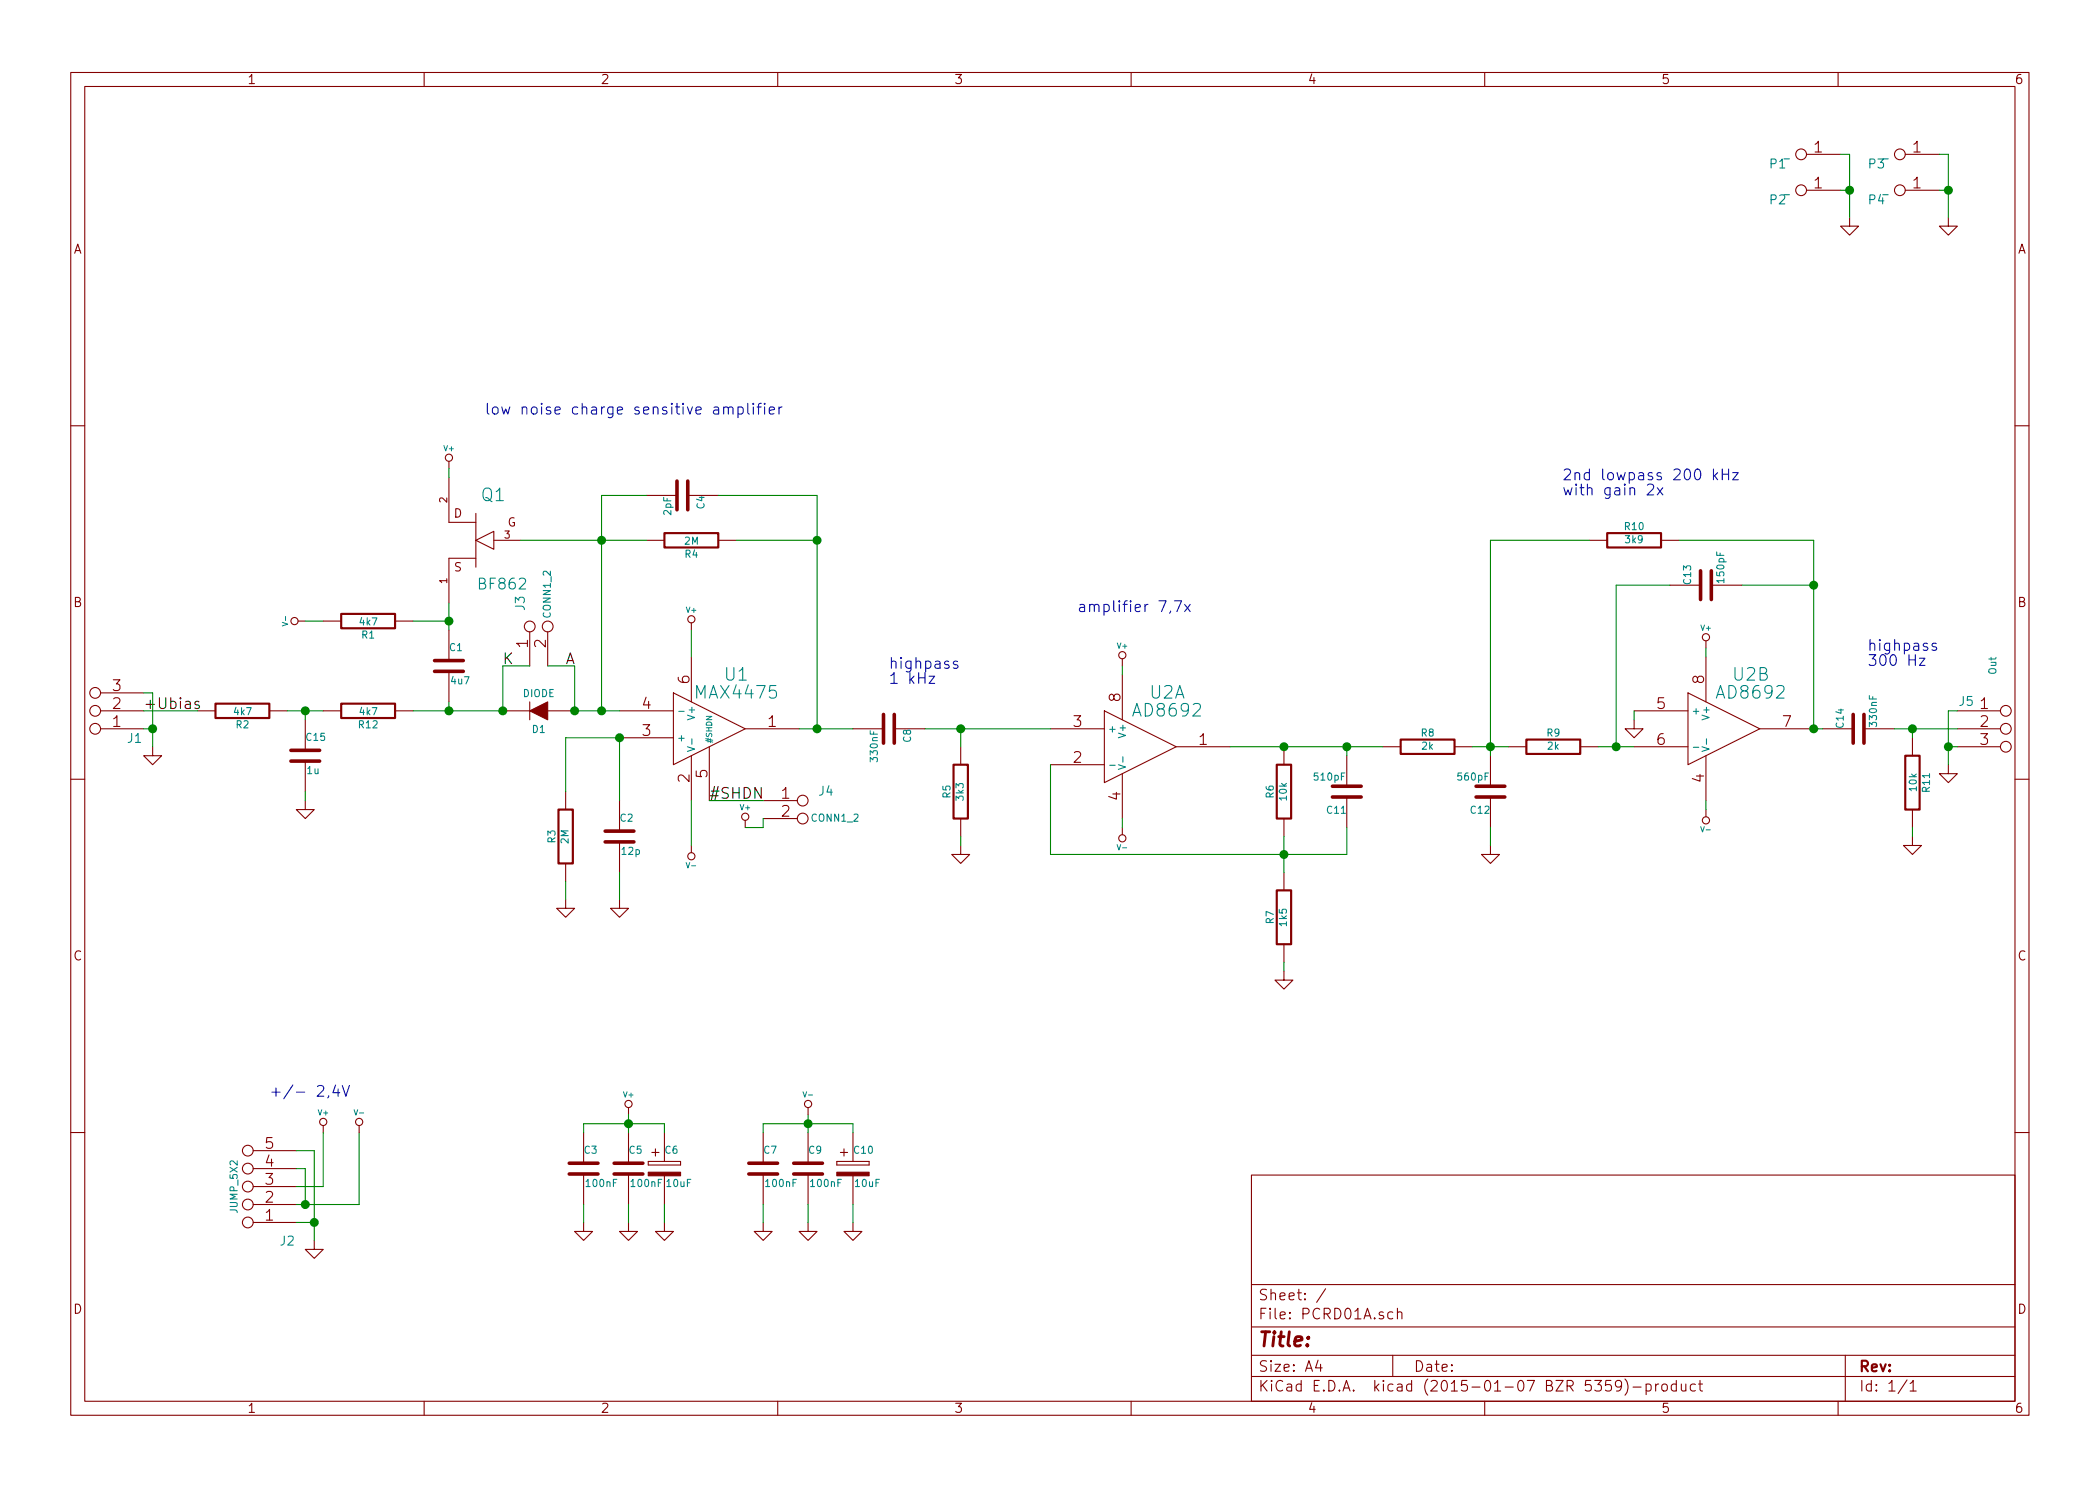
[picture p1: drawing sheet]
EESchema Schematic File Version 2
LIBS:power
LIBS:PCRD01A-cache
EELAYER 25 0
EELAYER END
$Descr A4 11693 8268
encoding utf-8
Sheet 1 1
Title ""
Date ""
Rev ""
Comp ""
Comment1 ""
Comment2 ""
Comment3 ""
Comment4 ""
$EndDescr
$Comp
L R R1
U 1 1
P 2050 3450
F 0 "R1" V 2130 3450 40  0000 C CNN
F 1 "4k7" V 2057 3451 40  0000 C CNN
F 2 "Mlab_R:SMD-0805" V 1980 3450 30  0001 C CNN
F 3 "" H 2050 3450 30  0000 C CNN
	1    2050 3450
	0    1    1    0   
$EndComp
$Comp
L R R2
U 1 1
P 1350 3950
F 0 "R2" V 1430 3950 40  0000 C CNN
F 1 "4k7" V 1357 3951 40  0000 C CNN
F 2 "Mlab_R:SMD-0805" V 1280 3950 30  0001 C CNN
F 3 "" H 1350 3950 30  0000 C CNN
	1    1350 3950
	0    1    1    0   
$EndComp
$Comp
L C C1
U 1 1
P 2500 3700
F 0 "C1" H 2500 3800 40  0000 L CNN
F 1 "4u7" H 2506 3615 40  0000 L CNN
F 2 "Mlab_R:SMD-0805" H 2538 3550 30  0001 C CNN
F 3 "" H 2500 3700 60  0000 C CNN
	1    2500 3700
	1    0    0    -1  
$EndComp
$Comp
L MAX4475 U1
U 1 1
P 3950 4050
F 0 "U1" H 4100 4350 70  0000 C CNN
F 1 "MAX4475" H 4100 4250 70  0000 C CNN
F 2 "MLAB_IO:SOT-23-6" H 3950 4050 60  0001 C CNN
F 3 "" H 3950 4050 60  0000 C CNN
	1    3950 4050
	1    0    0    -1  
$EndComp
$Comp
L AD8692 U2
U 1 1
P 6350 4150
F 0 "U2" H 6500 4450 70  0000 C CNN
F 1 "AD8692" H 6500 4350 70  0000 C CNN
F 2 "SMD_Packages:SOIC-8-N" H 6350 4150 60  0001 C CNN
F 3 "" H 6350 4150 60  0000 C CNN
	1    6350 4150
	1    0    0    -1  
$EndComp
$Comp
L DIODE D1
U 1 1
P 3000 3950
F 0 "D1" H 3000 4050 40  0000 C CNN
F 1 "DIODE" H 3000 3850 40  0000 C CNN
F 2 "" H 3000 3950 60  0001 C CNN
F 3 "" H 3000 3950 60  0000 C CNN
	1    3000 3950
	-1   0    0    1   
$EndComp
$Comp
L JFET_N Q1
U 1 1
P 2650 3000
F 0 "Q1" H 2553 3250 70  0000 C CNN
F 1 "BF862" H 2503 2753 60  0000 C CNN
F 2 "MLAB_IO:SOT-23" H 2650 3000 60  0001 C CNN
F 3 "" H 2650 3000 60  0000 C CNN
	1    2650 3000
	-1   0    0    -1  
$EndComp
$Comp
L R R4
U 1 1
P 3850 3000
F 0 "R4" V 3930 3000 40  0000 C CNN
F 1 "2M" V 3857 3001 40  0000 C CNN
F 2 "Mlab_R:SMD-0805" V 3780 3000 30  0001 C CNN
F 3 "" H 3850 3000 30  0000 C CNN
	1    3850 3000
	0    1    1    0   
$EndComp
$Comp
L C C4
U 1 1
P 3800 2750
F 0 "C4" H 3800 2850 40  0000 L CNN
F 1 "2pF" H 3806 2665 40  0000 L CNN
F 2 "Mlab_R:SMD-0805" H 3838 2600 30  0001 C CNN
F 3 "" H 3800 2750 60  0000 C CNN
	1    3800 2750
	0    1    1    0   
$EndComp
$Comp
L C C8
U 1 1
P 4950 4050
F 0 "C8" H 4950 4150 40  0000 L CNN
F 1 "330nF" H 4956 3965 40  0000 L CNN
F 2 "Mlab_R:SMD-0805" H 4988 3900 30  0001 C CNN
F 3 "" H 4950 4050 60  0000 C CNN
	1    4950 4050
	0    1    1    0   
$EndComp
$Comp
L R R5
U 1 1
P 5350 4400
F 0 "R5" V 5430 4400 40  0000 C CNN
F 1 "3k3" V 5357 4401 40  0000 C CNN
F 2 "Mlab_R:SMD-0805" V 5280 4400 30  0001 C CNN
F 3 "" H 5350 4400 30  0000 C CNN
	1    5350 4400
	-1   0    0    1   
$EndComp
$Comp
L R R6
U 1 1
P 7150 4400
F 0 "R6" V 7230 4400 40  0000 C CNN
F 1 "10k" V 7157 4401 40  0000 C CNN
F 2 "Mlab_R:SMD-0805" V 7080 4400 30  0001 C CNN
F 3 "" H 7150 4400 30  0000 C CNN
	1    7150 4400
	-1   0    0    1   
$EndComp
$Comp
L R R7
U 1 1
P 7150 5100
F 0 "R7" V 7230 5100 40  0000 C CNN
F 1 "1k5" V 7157 5101 40  0000 C CNN
F 2 "Mlab_R:SMD-0805" V 7080 5100 30  0001 C CNN
F 3 "" H 7150 5100 30  0000 C CNN
	1    7150 5100
	-1   0    0    1   
$EndComp
$Comp
L C C11
U 1 1
P 7500 4400
F 0 "C11" H 7500 4500 40  0000 L CNN
F 1 "510pF" H 7506 4315 40  0000 L CNN
F 2 "Mlab_R:SMD-0805" H 7538 4250 30  0001 C CNN
F 3 "" H 7500 4400 60  0000 C CNN
	1    7500 4400
	-1   0    0    1   
$EndComp
$Comp
L R R8
U 1 1
P 7950 4150
F 0 "R8" V 8030 4150 40  0000 C CNN
F 1 "2k" V 7957 4151 40  0000 C CNN
F 2 "Mlab_R:SMD-0805" V 7880 4150 30  0001 C CNN
F 3 "" H 7950 4150 30  0000 C CNN
	1    7950 4150
	0    -1   -1   0   
$EndComp
$Comp
L R R9
U 1 1
P 8650 4150
F 0 "R9" V 8730 4150 40  0000 C CNN
F 1 "2k" V 8657 4151 40  0000 C CNN
F 2 "Mlab_R:SMD-0805" V 8580 4150 30  0001 C CNN
F 3 "" H 8650 4150 30  0000 C CNN
	1    8650 4150
	0    -1   -1   0   
$EndComp
$Comp
L C C12
U 1 1
P 8300 4400
F 0 "C12" H 8300 4500 40  0000 L CNN
F 1 "560pF" H 8306 4315 40  0000 L CNN
F 2 "Mlab_R:SMD-0805" H 8338 4250 30  0001 C CNN
F 3 "" H 8300 4400 60  0000 C CNN
	1    8300 4400
	-1   0    0    1   
$EndComp
$Comp
L C C13
U 1 1
P 9500 3250
F 0 "C13" H 9500 3350 40  0000 L CNN
F 1 "150pF" H 9506 3165 40  0000 L CNN
F 2 "Mlab_R:SMD-0805" H 9538 3100 30  0001 C CNN
F 3 "" H 9500 3250 60  0000 C CNN
	1    9500 3250
	0    -1   -1   0   
$EndComp
$Comp
L R R10
U 1 1
P 9100 3000
F 0 "R10" V 9180 3000 40  0000 C CNN
F 1 "3k9" V 9107 3001 40  0000 C CNN
F 2 "Mlab_R:SMD-0805" V 9030 3000 30  0001 C CNN
F 3 "" H 9100 3000 30  0000 C CNN
	1    9100 3000
	0    -1   -1   0   
$EndComp
$Comp
L V- #PWR01
U 1 1
P 3850 4700
F 0 "#PWR01" H 3850 4800 30  0001 C CNN
F 1 "V-" H 3850 4810 30  0000 C CNN
F 2 "" H 3850 4700 60  0000 C CNN
F 3 "" H 3850 4700 60  0000 C CNN
	1    3850 4700
	-1   0    0    1   
$EndComp
$Comp
L R R3
U 1 1
P 3150 4650
F 0 "R3" V 3230 4650 40  0000 C CNN
F 1 "2M" V 3157 4651 40  0000 C CNN
F 2 "Mlab_R:SMD-0805" V 3080 4650 30  0001 C CNN
F 3 "" H 3150 4650 30  0000 C CNN
	1    3150 4650
	-1   0    0    1   
$EndComp
$Comp
L C C2
U 1 1
P 3450 4650
F 0 "C2" H 3450 4750 40  0000 L CNN
F 1 "12p" H 3456 4565 40  0000 L CNN
F 2 "Mlab_R:SMD-0805" H 3488 4500 30  0001 C CNN
F 3 "" H 3450 4650 60  0000 C CNN
	1    3450 4650
	1    0    0    -1  
$EndComp
$Comp
L GND #PWR02
U 1 1
P 3150 5000
F 0 "#PWR02" H 3150 5000 30  0001 C CNN
F 1 "GND" H 3150 4930 30  0001 C CNN
F 2 "" H 3150 5000 60  0000 C CNN
F 3 "" H 3150 5000 60  0000 C CNN
	1    3150 5000
	1    0    0    -1  
$EndComp
$Comp
L GND #PWR03
U 1 1
P 3450 5000
F 0 "#PWR03" H 3450 5000 30  0001 C CNN
F 1 "GND" H 3450 4930 30  0001 C CNN
F 2 "" H 3450 5000 60  0000 C CNN
F 3 "" H 3450 5000 60  0000 C CNN
	1    3450 5000
	1    0    0    -1  
$EndComp
$Comp
L V+ #PWR04
U 1 1
P 3850 3500
F 0 "#PWR04" H 3850 3600 30  0001 C CNN
F 1 "V+" H 3850 3610 30  0000 C CNN
F 2 "" H 3850 3500 60  0000 C CNN
F 3 "" H 3850 3500 60  0000 C CNN
	1    3850 3500
	1    0    0    -1  
$EndComp
$Comp
L V+ #PWR05
U 1 1
P 2500 2600
F 0 "#PWR05" H 2500 2700 30  0001 C CNN
F 1 "V+" H 2500 2710 30  0000 C CNN
F 2 "" H 2500 2600 60  0000 C CNN
F 3 "" H 2500 2600 60  0000 C CNN
	1    2500 2600
	1    0    0    -1  
$EndComp
$Comp
L GND #PWR06
U 1 1
P 5350 4700
F 0 "#PWR06" H 5350 4700 30  0001 C CNN
F 1 "GND" H 5350 4630 30  0001 C CNN
F 2 "" H 5350 4700 60  0000 C CNN
F 3 "" H 5350 4700 60  0000 C CNN
	1    5350 4700
	1    0    0    -1  
$EndComp
$Comp
L GND #PWR07
U 1 1
P 7150 5400
F 0 "#PWR07" H 7150 5400 30  0001 C CNN
F 1 "GND" H 7150 5330 30  0001 C CNN
F 2 "" H 7150 5400 60  0000 C CNN
F 3 "" H 7150 5400 60  0000 C CNN
	1    7150 5400
	1    0    0    -1  
$EndComp
$Comp
L V- #PWR08
U 1 1
P 6250 4600
F 0 "#PWR08" H 6250 4700 30  0001 C CNN
F 1 "V-" H 6250 4710 30  0000 C CNN
F 2 "" H 6250 4600 60  0000 C CNN
F 3 "" H 6250 4600 60  0000 C CNN
	1    6250 4600
	-1   0    0    1   
$EndComp
$Comp
L V+ #PWR09
U 1 1
P 6250 3700
F 0 "#PWR09" H 6250 3800 30  0001 C CNN
F 1 "V+" H 6250 3810 30  0000 C CNN
F 2 "" H 6250 3700 60  0000 C CNN
F 3 "" H 6250 3700 60  0000 C CNN
	1    6250 3700
	1    0    0    -1  
$EndComp
$Comp
L GND #PWR010
U 1 1
P 8300 4700
F 0 "#PWR010" H 8300 4700 30  0001 C CNN
F 1 "GND" H 8300 4630 30  0001 C CNN
F 2 "" H 8300 4700 60  0000 C CNN
F 3 "" H 8300 4700 60  0000 C CNN
	1    8300 4700
	1    0    0    -1  
$EndComp
$Comp
L GND #PWR011
U 1 1
P 9100 4000
F 0 "#PWR011" H 9100 4000 30  0001 C CNN
F 1 "GND" H 9100 3930 30  0001 C CNN
F 2 "" H 9100 4000 60  0000 C CNN
F 3 "" H 9100 4000 60  0000 C CNN
	1    9100 4000
	1    0    0    -1  
$EndComp
$Comp
L GND #PWR012
U 1 1
P 10650 4650
F 0 "#PWR012" H 10650 4650 30  0001 C CNN
F 1 "GND" H 10650 4580 30  0001 C CNN
F 2 "" H 10650 4650 60  0000 C CNN
F 3 "" H 10650 4650 60  0000 C CNN
	1    10650 4650
	1    0    0    -1  
$EndComp
$Comp
L V+ #PWR013
U 1 1
P 9500 3600
F 0 "#PWR013" H 9500 3700 30  0001 C CNN
F 1 "V+" H 9500 3710 30  0000 C CNN
F 2 "" H 9500 3600 60  0000 C CNN
F 3 "" H 9500 3600 60  0000 C CNN
	1    9500 3600
	1    0    0    -1  
$EndComp
$Comp
L V- #PWR014
U 1 1
P 9500 4500
F 0 "#PWR014" H 9500 4600 30  0001 C CNN
F 1 "V-" H 9500 4610 30  0000 C CNN
F 2 "" H 9500 4500 60  0000 C CNN
F 3 "" H 9500 4500 60  0000 C CNN
	1    9500 4500
	-1   0    0    1   
$EndComp
$Comp
L C C14
U 1 1
P 10350 4050
F 0 "C14" H 10350 4150 40  0000 L CNN
F 1 "330nF" H 10356 3965 40  0000 L CNN
F 2 "MLAB_R:SMD-0805" H 10388 3900 30  0001 C CNN
F 3 "" H 10350 4050 60  0000 C CNN
	1    10350 4050
	0    -1   -1   0   
$EndComp
$Comp
L R R11
U 1 1
P 10650 4350
F 0 "R11" V 10730 4350 40  0000 C CNN
F 1 "10k" V 10657 4351 40  0000 C CNN
F 2 "Mlab_R:SMD-0805" V 10580 4350 30  0001 C CNN
F 3 "" H 10650 4350 30  0000 C CNN
	1    10650 4350
	1    0    0    -1  
$EndComp
$Comp
L V- #PWR015
U 1 1
P 1700 3450
F 0 "#PWR015" H 1700 3550 30  0001 C CNN
F 1 "V-" H 1700 3560 30  0000 C CNN
F 2 "" H 1700 3450 60  0000 C CNN
F 3 "" H 1700 3450 60  0000 C CNN
	1    1700 3450
	0    -1   -1   0   
$EndComp
$Comp
L AD8692 U2
U 2 1
P 9600 4050
F 0 "U2" H 9750 4350 70  0000 C CNN
F 1 "AD8692" H 9750 4250 70  0000 C CNN
F 2 "SMD_Packages:SOIC-8-N" H 9600 4050 60  0001 C CNN
F 3 "" H 9600 4050 60  0000 C CNN
	2    9600 4050
	1    0    0    -1  
$EndComp
Text Notes 2700 2300 0    60   ~ 0
low noise charge sensitive amplifier
Text Notes 4950 3800 0    60   ~ 0
highpass\n1 kHz
Text Notes 6000 3400 0    60   ~ 0
amplifier 7,7x
Text Notes 8700 2750 0    60   ~ 0
2nd lowpass 200 kHz\nwith gain 2x
Text Notes 10400 3700 0    60   ~ 0
highpass\n300 Hz
$Comp
L JUMP_5X2 J2
U 1 1
P 1250 6650
F 0 "J2" H 900 6900 50  0000 C CNN
F 1 "JUMP_5X2" V 1200 6600 40  0000 C CNN
F 2 "Hrebinky:Pin_Header_Straight_2x05" H 1250 6650 60  0001 C CNN
F 3 "" H 1250 6650 60  0000 C CNN
	1    1250 6650
	-1   0    0    1   
$EndComp
$Comp
L V- #PWR016
U 1 1
P 2000 6300
F 0 "#PWR016" H 2000 6400 30  0001 C CNN
F 1 "V-" H 2000 6410 30  0000 C CNN
F 2 "" H 2000 6300 60  0000 C CNN
F 3 "" H 2000 6300 60  0000 C CNN
	1    2000 6300
	1    0    0    -1  
$EndComp
$Comp
L V+ #PWR017
U 1 1
P 1800 6300
F 0 "#PWR017" H 1800 6400 30  0001 C CNN
F 1 "V+" H 1800 6410 30  0000 C CNN
F 2 "" H 1800 6300 60  0000 C CNN
F 3 "" H 1800 6300 60  0000 C CNN
	1    1800 6300
	1    0    0    -1  
$EndComp
$Comp
L GND #PWR018
U 1 1
P 1750 6900
F 0 "#PWR018" H 1750 6900 30  0001 C CNN
F 1 "GND" H 1750 6830 30  0001 C CNN
F 2 "" H 1750 6900 60  0000 C CNN
F 3 "" H 1750 6900 60  0000 C CNN
	1    1750 6900
	1    0    0    -1  
$EndComp
Text Notes 1500 6100 0    60   ~ 0
+/- 2,4V
$Comp
L _ P1
U 1 1
P 9950 800
F 0 "P1" H 10000 900 50  0000 C CNN
F 1 "_" H 9950 850 40  0000 C CNN
F 2 "Dira:MountingHole_3mm" H 10200 650 60  0001 C CNN
F 3 "" H 10200 650 60  0000 C CNN
	1    9950 800 
	-1   0    0    1   
$EndComp
$Comp
L _ P2
U 1 1
P 9950 1000
F 0 "P2" H 10000 1100 50  0000 C CNN
F 1 "_" H 9950 1050 40  0000 C CNN
F 2 "Dira:MountingHole_3mm" H 10200 850 60  0001 C CNN
F 3 "" H 10200 850 60  0000 C CNN
	1    9950 1000
	-1   0    0    1   
$EndComp
$Comp
L _ P3
U 1 1
P 10500 800
F 0 "P3" H 10550 900 50  0000 C CNN
F 1 "_" H 10500 850 40  0000 C CNN
F 2 "Dira:MountingHole_3mm" H 10750 650 60  0001 C CNN
F 3 "" H 10750 650 60  0000 C CNN
	1    10500 800 
	-1   0    0    1   
$EndComp
$Comp
L _ P4
U 1 1
P 10500 1000
F 0 "P4" H 10550 1100 50  0000 C CNN
F 1 "_" H 10500 1050 40  0000 C CNN
F 2 "Dira:MountingHole_3mm" H 10750 850 60  0001 C CNN
F 3 "" H 10750 850 60  0000 C CNN
	1    10500 1000
	-1   0    0    1   
$EndComp
$Comp
L GND #PWR019
U 1 1
P 10300 1200
F 0 "#PWR019" H 10300 1200 30  0001 C CNN
F 1 "GND" H 10300 1130 30  0001 C CNN
F 2 "" H 10300 1200 60  0000 C CNN
F 3 "" H 10300 1200 60  0000 C CNN
	1    10300 1200
	1    0    0    -1  
$EndComp
$Comp
L GND #PWR020
U 1 1
P 10850 1200
F 0 "#PWR020" H 10850 1200 30  0001 C CNN
F 1 "GND" H 10850 1130 30  0001 C CNN
F 2 "" H 10850 1200 60  0000 C CNN
F 3 "" H 10850 1200 60  0000 C CNN
	1    10850 1200
	1    0    0    -1  
$EndComp
$Comp
L JUMP_3X2 J1
U 1 1
P 400 3900
F 0 "J1" H 50  4100 50  0000 C CNN
F 1 "JUMP_3X2" V 400 3950 40  0001 C CNN
F 2 "Hrebinky:Pin_Header_Straight_2x03" H 400 3900 60  0001 C CNN
F 3 "" H 400 3900 60  0000 C CNN
	1    400  3900
	-1   0    0    1   
$EndComp
$Comp
L JUMP_3X2 J5
U 1 1
P 11300 4100
F 0 "J5" H 10950 4300 50  0000 C CNN
F 1 "Out" V 11100 4500 40  0000 C CNN
F 2 "Hrebinky:Pin_Header_Straight_2x03" H 11300 4100 60  0001 C CNN
F 3 "" H 11300 4100 60  0000 C CNN
	1    11300 4100
	1    0    0    -1  
$EndComp
Text Label 800  3950 0    60   ~ 0
+Ubias
$Comp
L GND #PWR021
U 1 1
P 850 4150
F 0 "#PWR021" H 850 4150 30  0001 C CNN
F 1 "GND" H 850 4080 30  0001 C CNN
F 2 "" H 850 4150 60  0000 C CNN
F 3 "" H 850 4150 60  0000 C CNN
	1    850  4150
	1    0    0    -1  
$EndComp
$Comp
L GND #PWR022
U 1 1
P 10850 4250
F 0 "#PWR022" H 10850 4250 30  0001 C CNN
F 1 "GND" H 10850 4180 30  0001 C CNN
F 2 "" H 10850 4250 60  0000 C CNN
F 3 "" H 10850 4250 60  0000 C CNN
	1    10850 4250
	1    0    0    -1  
$EndComp
$Comp
L CONN1_2 J4
U 1 1
P 4550 4500
F 0 "J4" H 4600 4600 50  0000 C CNN
F 1 "CONN1_2" H 4650 4450 40  0000 C CNN
F 2 "Hrebinky:Pin_Header_Straight_1x02" H 4600 4450 60  0001 C CNN
F 3 "" H 4600 4450 60  0000 C CNN
	1    4550 4500
	1    0    0    -1  
$EndComp
Text Label 3950 4450 0    60   ~ 0
#SHDN
$Comp
L C C3
U 1 1
P 3250 6500
F 0 "C3" H 3250 6600 40  0000 L CNN
F 1 "100nF" H 3256 6415 40  0000 L CNN
F 2 "Mlab_R:SMD-0805" H 3288 6350 30  0001 C CNN
F 3 "" H 3250 6500 60  0000 C CNN
	1    3250 6500
	1    0    0    -1  
$EndComp
$Comp
L C C5
U 1 1
P 3500 6500
F 0 "C5" H 3500 6600 40  0000 L CNN
F 1 "100nF" H 3506 6415 40  0000 L CNN
F 2 "Mlab_R:SMD-0805" H 3538 6350 30  0001 C CNN
F 3 "" H 3500 6500 60  0000 C CNN
	1    3500 6500
	1    0    0    -1  
$EndComp
$Comp
L C C7
U 1 1
P 4250 6500
F 0 "C7" H 4250 6600 40  0000 L CNN
F 1 "100nF" H 4256 6415 40  0000 L CNN
F 2 "Mlab_R:SMD-0805" H 4288 6350 30  0001 C CNN
F 3 "" H 4250 6500 60  0000 C CNN
	1    4250 6500
	1    0    0    -1  
$EndComp
$Comp
L C C9
U 1 1
P 4500 6500
F 0 "C9" H 4500 6600 40  0000 L CNN
F 1 "100nF" H 4506 6415 40  0000 L CNN
F 2 "Mlab_R:SMD-0805" H 4538 6350 30  0001 C CNN
F 3 "" H 4500 6500 60  0000 C CNN
	1    4500 6500
	1    0    0    -1  
$EndComp
$Comp
L CP2 C10
U 1 1
P 4750 6500
F 0 "C10" H 4750 6600 40  0000 L CNN
F 1 "10uF" H 4756 6415 40  0000 L CNN
F 2 "Mlab_R:SMD-0805" H 4788 6350 30  0001 C CNN
F 3 "" H 4750 6500 60  0000 C CNN
	1    4750 6500
	1    0    0    -1  
$EndComp
$Comp
L CP2 C6
U 1 1
P 3700 6500
F 0 "C6" H 3700 6600 40  0000 L CNN
F 1 "10uF" H 3706 6415 40  0000 L CNN
F 2 "Mlab_R:SMD-0805" H 3738 6350 30  0001 C CNN
F 3 "" H 3700 6500 60  0000 C CNN
	1    3700 6500
	1    0    0    -1  
$EndComp
$Comp
L GND #PWR023
U 1 1
P 3250 6800
F 0 "#PWR023" H 3250 6800 30  0001 C CNN
F 1 "GND" H 3250 6730 30  0001 C CNN
F 2 "" H 3250 6800 60  0000 C CNN
F 3 "" H 3250 6800 60  0000 C CNN
	1    3250 6800
	1    0    0    -1  
$EndComp
$Comp
L GND #PWR024
U 1 1
P 3500 6800
F 0 "#PWR024" H 3500 6800 30  0001 C CNN
F 1 "GND" H 3500 6730 30  0001 C CNN
F 2 "" H 3500 6800 60  0000 C CNN
F 3 "" H 3500 6800 60  0000 C CNN
	1    3500 6800
	1    0    0    -1  
$EndComp
$Comp
L GND #PWR025
U 1 1
P 3700 6800
F 0 "#PWR025" H 3700 6800 30  0001 C CNN
F 1 "GND" H 3700 6730 30  0001 C CNN
F 2 "" H 3700 6800 60  0000 C CNN
F 3 "" H 3700 6800 60  0000 C CNN
	1    3700 6800
	1    0    0    -1  
$EndComp
$Comp
L GND #PWR026
U 1 1
P 4250 6800
F 0 "#PWR026" H 4250 6800 30  0001 C CNN
F 1 "GND" H 4250 6730 30  0001 C CNN
F 2 "" H 4250 6800 60  0000 C CNN
F 3 "" H 4250 6800 60  0000 C CNN
	1    4250 6800
	1    0    0    -1  
$EndComp
$Comp
L GND #PWR027
U 1 1
P 4500 6800
F 0 "#PWR027" H 4500 6800 30  0001 C CNN
F 1 "GND" H 4500 6730 30  0001 C CNN
F 2 "" H 4500 6800 60  0000 C CNN
F 3 "" H 4500 6800 60  0000 C CNN
	1    4500 6800
	1    0    0    -1  
$EndComp
$Comp
L GND #PWR028
U 1 1
P 4750 6800
F 0 "#PWR028" H 4750 6800 30  0001 C CNN
F 1 "GND" H 4750 6730 30  0001 C CNN
F 2 "" H 4750 6800 60  0000 C CNN
F 3 "" H 4750 6800 60  0000 C CNN
	1    4750 6800
	1    0    0    -1  
$EndComp
$Comp
L V+ #PWR029
U 1 1
P 3500 6200
F 0 "#PWR029" H 3500 6300 30  0001 C CNN
F 1 "V+" H 3500 6310 30  0000 C CNN
F 2 "" H 3500 6200 60  0000 C CNN
F 3 "" H 3500 6200 60  0000 C CNN
	1    3500 6200
	1    0    0    -1  
$EndComp
$Comp
L V- #PWR030
U 1 1
P 4500 6200
F 0 "#PWR030" H 4500 6300 30  0001 C CNN
F 1 "V-" H 4500 6310 30  0000 C CNN
F 2 "" H 4500 6200 60  0000 C CNN
F 3 "" H 4500 6200 60  0000 C CNN
	1    4500 6200
	1    0    0    -1  
$EndComp
$Comp
L CONN1_2 J3
U 1 1
P 3000 3400
F 0 "J3" H 3050 3500 50  0000 C CNN
F 1 "CONN1_2" H 3100 3350 40  0000 C CNN
F 2 "Hrebinky:CONN_3_2" H 3050 3350 60  0001 C CNN
F 3 "" H 3050 3350 60  0000 C CNN
	1    3000 3400
	0    -1   -1   0   
$EndComp
Wire Wire Line
	2300 3450 2500 3450
Wire Wire Line
	2500 3950 2500 3900
Connection ~ 2500 3450
Connection ~ 2500 3950
Wire Wire Line
	3200 3950 3450 3950
Wire Wire Line
	3350 2750 3350 3950
Connection ~ 3350 3950
Connection ~ 3350 3000
Wire Wire Line
	3350 2750 3600 2750
Wire Wire Line
	4100 3000 4550 3000
Wire Wire Line
	4550 2750 4550 4050
Wire Wire Line
	4450 4050 4750 4050
Wire Wire Line
	4000 2750 4550 2750
Connection ~ 4550 3000
Wire Wire Line
	3450 4100 3150 4100
Wire Wire Line
	3150 4100 3150 4400
Wire Wire Line
	3450 4450 3450 4100
Connection ~ 3450 4100
Wire Wire Line
	3150 5000 3150 4900
Wire Wire Line
	3450 5000 3450 4850
Wire Wire Line
	3850 3500 3850 3650
Wire Wire Line
	3850 4450 3850 4700
Wire Wire Line
	5850 4250 5850 4750
Wire Wire Line
	5850 4750 7500 4750
Wire Wire Line
	7150 4650 7150 4850
Connection ~ 7150 4750
Wire Wire Line
	6850 4150 7700 4150
Wire Wire Line
	7500 4150 7500 4200
Connection ~ 7150 4150
Wire Wire Line
	7500 4750 7500 4600
Connection ~ 4550 4050
Wire Wire Line
	5150 4050 5850 4050
Wire Wire Line
	5350 4150 5350 4050
Connection ~ 5350 4050
Wire Wire Line
	5350 4700 5350 4650
Wire Wire Line
	7150 5400 7150 5350
Wire Wire Line
	6250 4600 6250 4550
Wire Wire Line
	6250 3750 6250 3700
Connection ~ 7500 4150
Wire Wire Line
	8200 4150 8400 4150
Wire Wire Line
	8300 3000 8300 4200
Connection ~ 8300 4150
Wire Wire Line
	8300 4700 8300 4600
Wire Wire Line
	10100 3000 10100 4050
Wire Wire Line
	10100 3250 9700 3250
Wire Wire Line
	9350 3000 10100 3000
Connection ~ 10100 3250
Wire Wire Line
	9300 3250 9000 3250
Wire Wire Line
	9500 4500 9500 4450
Wire Wire Line
	9500 3650 9500 3600
Wire Wire Line
	10550 4050 10900 4050
Wire Wire Line
	10650 4100 10650 4050
Connection ~ 10650 4050
Wire Wire Line
	10100 4050 10150 4050
Connection ~ 10100 4050
Wire Wire Line
	10650 4650 10650 4600
Wire Wire Line
	800  3950 1100 3950
Wire Wire Line
	1800 3450 1700 3450
Wire Wire Line
	8900 4150 9100 4150
Wire Wire Line
	8300 3000 8850 3000
Wire Wire Line
	9000 3250 9000 4150
Connection ~ 9000 4150
Wire Wire Line
	1650 6600 1800 6600
Wire Wire Line
	1800 6600 1800 6300
Wire Wire Line
	1650 6500 1700 6500
Wire Wire Line
	1700 6500 1700 6700
Wire Wire Line
	1650 6700 2000 6700
Wire Wire Line
	2000 6700 2000 6300
Connection ~ 1700 6700
Wire Wire Line
	1650 6400 1750 6400
Wire Wire Line
	1750 6400 1750 6900
Wire Wire Line
	1750 6800 1650 6800
Connection ~ 1750 6800
Wire Wire Line
	10250 850  10300 850 
Wire Wire Line
	10300 850  10300 1200
Wire Wire Line
	10250 1050 10300 1050
Connection ~ 10300 1050
Wire Wire Line
	10800 850  10850 850 
Wire Wire Line
	10850 850  10850 1200
Wire Wire Line
	10800 1050 10850 1050
Connection ~ 10850 1050
Wire Wire Line
	2800 3950 2800 3700
Wire Wire Line
	2800 3700 2950 3700
Wire Wire Line
	3050 3700 3200 3700
Wire Wire Line
	3200 3700 3200 3950
Connection ~ 3200 3950
Connection ~ 2800 3950
Wire Wire Line
	800  3850 850  3850
Wire Wire Line
	850  3850 850  4150
Wire Wire Line
	800  4050 850  4050
Connection ~ 850  4050
Wire Wire Line
	10900 3950 10850 3950
Wire Wire Line
	10850 3950 10850 4250
Wire Wire Line
	10900 4150 10850 4150
Connection ~ 10850 4150
Wire Wire Line
	3950 4450 4250 4450
Wire Wire Line
	3250 6700 3250 6800
Wire Wire Line
	3500 6700 3500 6800
Wire Wire Line
	3700 6700 3700 6800
Wire Wire Line
	4250 6700 4250 6800
Wire Wire Line
	4500 6700 4500 6800
Wire Wire Line
	4750 6700 4750 6800
Wire Wire Line
	3250 6300 3250 6250
Wire Wire Line
	3250 6250 3700 6250
Wire Wire Line
	3700 6250 3700 6300
Wire Wire Line
	3500 6200 3500 6300
Wire Wire Line
	4750 6300 4750 6250
Wire Wire Line
	4750 6250 4250 6250
Wire Wire Line
	4250 6250 4250 6300
Wire Wire Line
	4500 6200 4500 6300
Connection ~ 4500 6250
Connection ~ 3500 6250
Wire Wire Line
	2500 3350 2500 3500
Wire Wire Line
	2500 2650 2500 2600
Wire Wire Line
	2900 3000 3600 3000
Text Label 2800 3700 0    60   ~ 0
K
Text Label 3150 3700 0    60   ~ 0
A
$Comp
L V+ #PWR031
U 1 1
P 4150 4600
F 0 "#PWR031" H 4150 4700 30  0001 C CNN
F 1 "V+" H 4150 4710 30  0000 C CNN
F 2 "" H 4150 4600 60  0000 C CNN
F 3 "" H 4150 4600 60  0000 C CNN
	1    4150 4600
	1    0    0    -1  
$EndComp
Wire Wire Line
	4150 4600 4250 4600
Wire Wire Line
	4250 4600 4250 4550
Wire Wire Line
	9100 4000 9100 3950
$Comp
L R R12
U 1 1
P 2050 3950
F 0 "R12" V 2130 3950 40  0000 C CNN
F 1 "4k7" V 2057 3951 40  0000 C CNN
F 2 "Mlab_R:SMD-0805" V 1980 3950 30  0001 C CNN
F 3 "" H 2050 3950 30  0000 C CNN
	1    2050 3950
	0    1    1    0   
$EndComp
$Comp
L C C15
U 1 1
P 1700 4200
F 0 "C15" H 1700 4300 40  0000 L CNN
F 1 "1u" H 1706 4115 40  0000 L CNN
F 2 "Mlab_R:SMD-0805" H 1738 4050 30  0001 C CNN
F 3 "" H 1700 4200 60  0000 C CNN
	1    1700 4200
	1    0    0    -1  
$EndComp
$Comp
L GND #PWR032
U 1 1
P 1700 4450
F 0 "#PWR032" H 1700 4450 30  0001 C CNN
F 1 "GND" H 1700 4380 30  0001 C CNN
F 2 "" H 1700 4450 60  0000 C CNN
F 3 "" H 1700 4450 60  0000 C CNN
	1    1700 4450
	1    0    0    -1  
$EndComp
Wire Wire Line
	1700 4450 1700 4400
Wire Wire Line
	1600 3950 1800 3950
Wire Wire Line
	1700 4000 1700 3950
Connection ~ 1700 3950
Wire Wire Line
	2300 3950 2800 3950
$EndSCHEMATC
